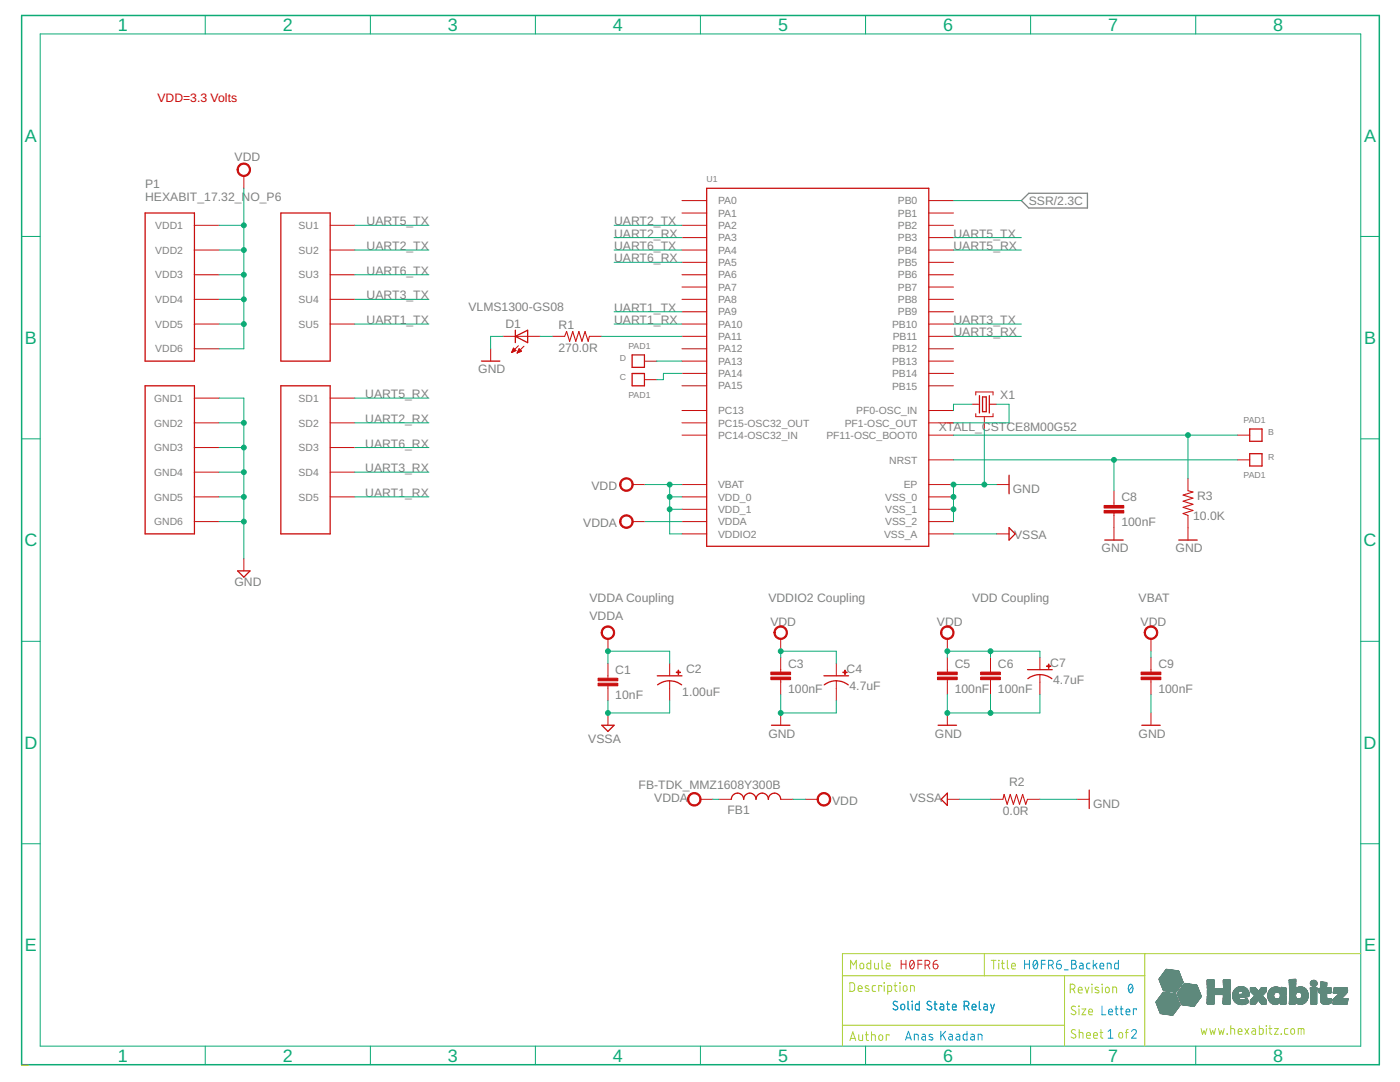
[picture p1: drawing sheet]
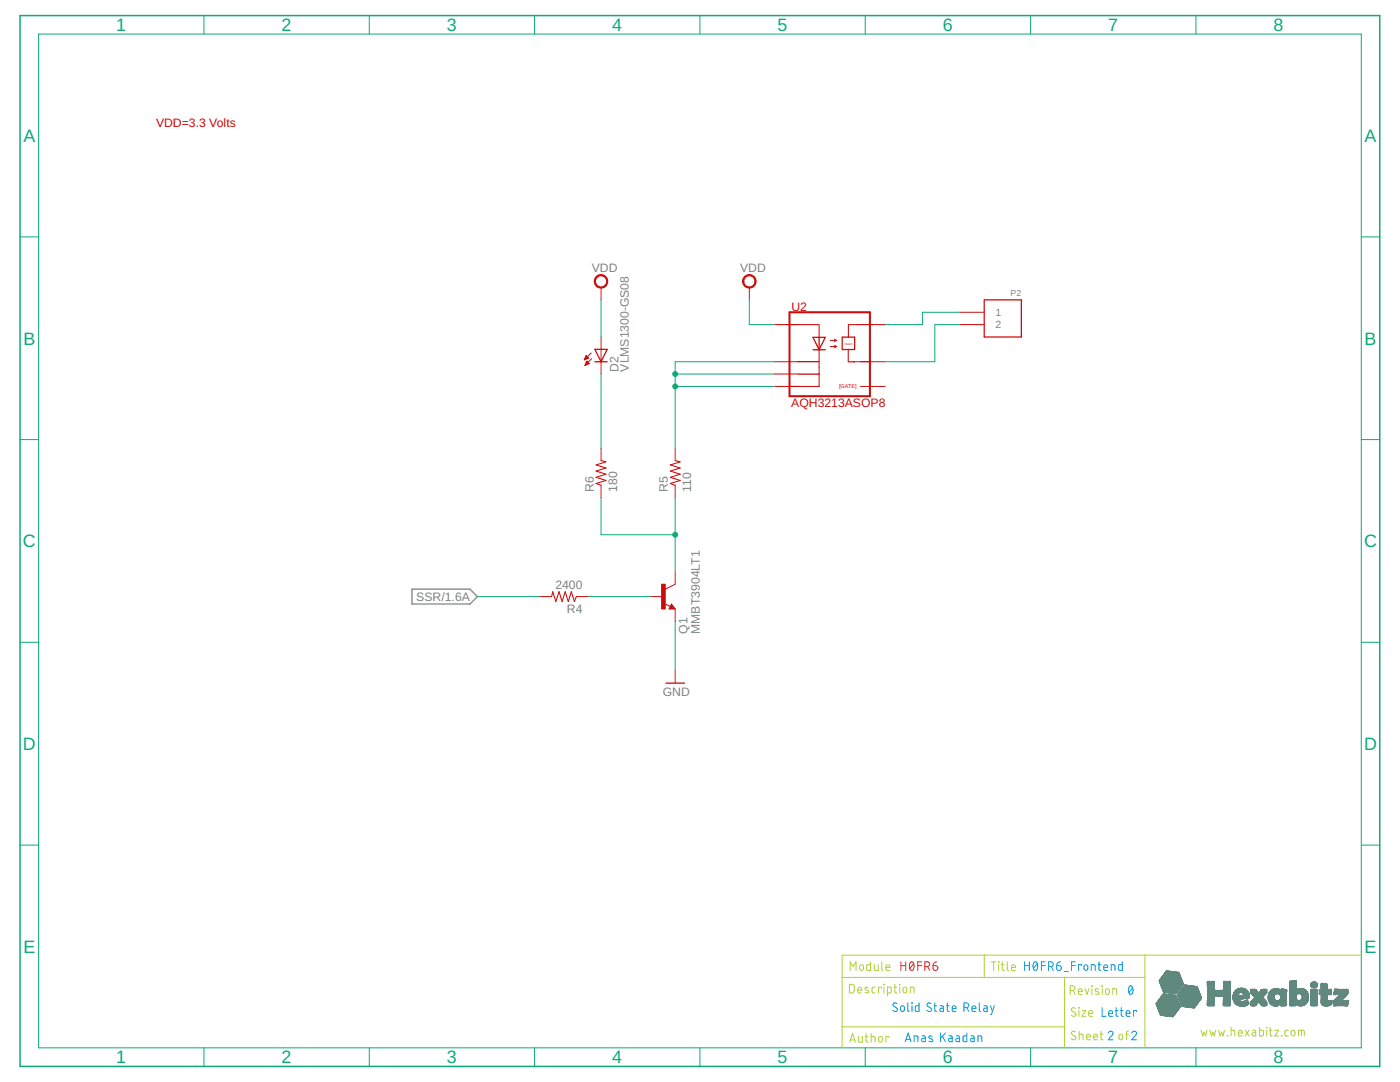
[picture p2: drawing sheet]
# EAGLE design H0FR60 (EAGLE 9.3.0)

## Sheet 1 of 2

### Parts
B  PAD1  [PAD1]
C  PAD1  [PAD1]
C1  10nF  C-0603  [C-0603]
C2  1.00uF  C-0805-POL  [C-0805-POL]
C3  100nF  C-0603  [C-0603]
C4  4.7uF  C-0805-POL  [C-0805-POL]
C5  100nF  C-0603  [C-0603]
C6  100nF  C-0603  [C-0603]
C7  4.7uF  C-0805-POL  [C-0805-POL]
C8  100nF  C-0603  [C-0603]
C9  100nF  C-0603  [C-0603]
D  PAD1  [PAD1]
D1  VLMS1300-GS08  [VLMS1300-GS08]
FB1  FB-TDK_MMZ1608Y300B  [FB-TDK_MMZ1608Y300B]
P1  HEXABIT_17.32_NO_P6  [HEXABIT_17.32_NO_P6]
R  PAD1  [PAD1]
R1  270.0R  R-0603  [R-0603]
R2  0.0R  R-0603  [R-0603]
R3  10.0K  R-0603  [R-0603]
U1  STM32F091CBU6  [STM32F091CBU6]
X1  XTALL_CSTCE8M00G52  [XTALL_CSTCE8M00G52]

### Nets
B1: B.P$1 B.P$2 R3.2 U1.P$44(PF11-OSC_BOOT0)
GND: C3.2 C4.2(-) C5.2 C6.2 C7.2(-) C8.2 C9.2 D1.C P1.PAD_PD7(GND1) P1.PAD_PD8(GND2) P1.PAD_PD9(GND3) P1.PAD_PD10(GND4) P1.PAD_PD11(GND5) P1.PAD_PD12(GND6) R2.1 R3.1 U1.EP U1.P$23(VSS_0) U1.P$35(VSS_1) U1.P$47(VSS_2) X1.P$2 ; also sheet 2
N$1: D.P$1 D.P$2 U1.P$34(PA13)
N$2: C.P$1 C.P$2 U1.P$37(PA14)
N$3: R1.2 U1.P$32(PA11)
N$4: D1.A R1.1
N$5: U1.P$5(PF0-OSC_IN) X1.P$1
N$6: U1.P$6(PF1-OSC_OUT) X1.P$3
R1: C8.1 R.P$1 R.P$2 U1.P$7(NRST)
SSR: U1.P$18(PB0) ; also sheet 2
UART1_RX: P1.PAD_PD5(SD5) U1.P$31(PA10)
UART1_TX: P1.PAD_PU5(SU5) U1.P$30(PA9)
UART2_RX: P1.PAD_PD2(SD2) U1.P$13(PA3)
UART2_TX: P1.PAD_PU2(SU2) U1.P$12(PA2)
UART3_RX: P1.PAD_PD4(SD4) U1.P$22(PB11)
UART3_TX: P1.PAD_PU4(SU4) U1.P$21(PB10)
UART5_RX: P1.PAD_PD1(SD1) U1.P$40(PB4)
UART5_TX: P1.PAD_PU1(SU1) U1.P$39(PB3)
UART6_RX: P1.PAD_PD3(SD3) U1.P$15(PA5)
UART6_TX: P1.PAD_PU3(SU3) U1.P$14(PA4)
VDD: C3.1 C4.1(+) C5.1 C6.1 C7.1(+) C9.1 FB1.2 P1.PAD_PU7(VDD1) P1.PAD_PU8(VDD2) P1.PAD_PU9(VDD3) P1.PAD_PU10(VDD4) P1.PAD_PU11(VDD5) P1.PAD_PU12(VDD6) U1.P$1(VBAT) U1.P$24(VDD_0) U1.P$36(VDDIO2) U1.P$48(VDD_1) ; also sheet 2
VDDA: C1.1 C2.1(+) FB1.1 U1.P$9(VDDA)
VSSA: C1.2 C2.2(-) R2.2 U1.P$8(VSS_A)
Unconnected: U1.P$2(PC13) U1.P$3(PC14-OSC32_IN) U1.P$4(PC15-OSC32_OUT) U1.P$10(PA0) U1.P$11(PA1) U1.P$16(PA6) U1.P$17(PA7) U1.P$19(PB1) U1.P$20(PB2) U1.P$25(PB12) U1.P$26(PB13) U1.P$27(PB14) U1.P$28(PB15) U1.P$29(PA8) U1.P$33(PA12) U1.P$38(PA15) U1.P$41(PB5) U1.P$42(PB6) U1.P$43(PB7) U1.P$45(PB8) U1.P$46(PB9)

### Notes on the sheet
- VDD=3.3 Volts
- VDDA Coupling | VDDIO2 Coupling | VDD Coupling | VBAT
- Module | H0FR6 | Title | H0FR6_Backend
- Description | Revision | 0
- Solid State Relay | Solid State Relay
- Size | Letter
- www.hexabitz.com
- Author | Anas Kaadan | Sheet   of | 1 | 2
- C:/Users/Admin/Desktop/logodraft.bmp

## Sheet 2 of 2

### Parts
D2  VLMY1300-GS08  VLMS1300-GS08  [VLMS1300-GS08]
P2  1546111-2  [1546111-2]
Q1  MMBT3904LT1  [MMBT3904LT1]
R4  2400  R-0603  [R-0603]
R5  110  R-0603  [R-0603]
R6  180  R-0603  [R-0603]
U2  AQH3213ASOP8  [AQH3213A]

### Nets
GND: Q1.2(E) ; also sheet 1
N$7: P2.1 U2.P$8
N$8: P2.2 U2.P$6
N$9: D2.C R6.2
N$10: R5.2 U2.P$1 U2.P$3 U2.P$4
N$11: Q1.3(C) R5.1 R6.1
N$13: Q1.1(B) R4.1
SSR: R4.2 ; also sheet 1
VDD: D2.A U2.P$2 ; also sheet 1
Unconnected: U2.P$5

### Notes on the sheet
- VDD=3.3 Volts
- Module | H0FR6 | Title | H0FR6_Frontend
- Description | Revision | 0
- Solid State Relay
- Size | Letter
- www.hexabitz.com
- Author | Anas Kaadan | Sheet   of | 2 | 2
